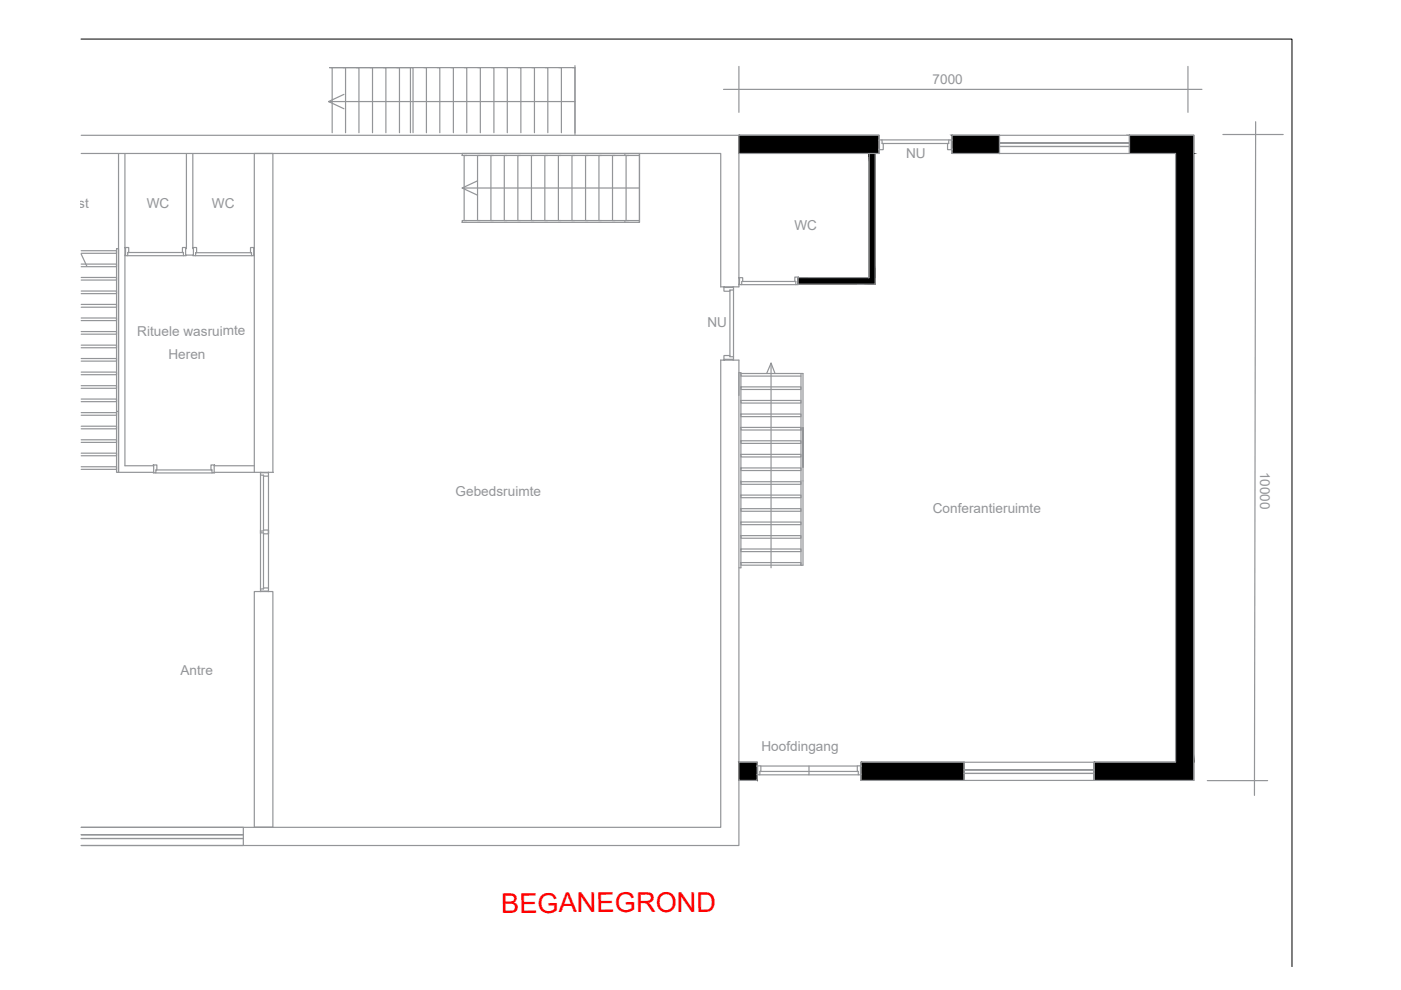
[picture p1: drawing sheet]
<svg xmlns="http://www.w3.org/2000/svg" width="297mm" height="210mm" viewBox="0 0 297 210" stroke-linecap="round" stroke-linejoin="round" font-family="sans-serif">
<!-- layer: 0 -->
<g fill="none" stroke="#939598" stroke-width=".25">
<path d="M70.4 14.3h51.5M72.7 14.3h.6v13.8M75.6 14.3h.5v13.8M78.4 14.3h.6v13.8M81.3 14.3h.5v13.8M84.1 14.3h.6v13.8M87 14.3h.6v13.8M89.9 14.3h.5v13.8M92.7 14.3h.5v13.8M95.6 14.3h.5v13.8M98.4 14.3h.6v13.8M101.3 14.3h.5v13.8"/>
<path d="M104.2 14.3h.5v13.8M107 14.3h.6v13.8M109.9 14.3h.5v13.8M112.8 14.3h.5v13.8M115.6 14.3h.5v13.8M118.5 14.3h.5v13.8M121.4 14.3h.5v13.8M121.9 13.9v14.6M153.4 19h101.4M156.7 14.1v9.7M251.9 14.1v9.7M17.2 28.7h139.5v32.1h-3.9"/>
<path d="M17.2 32.5h135.6v28.3M25.1 32.6v67.5M26.5 32.6v66.1h6.1M39.5 32.6v20.1M40.9 32.6v20.1M70.4 28.1v-13.8h-.5h17.1v13.8M72.9 20l-3.2 1.5M98 32.5h37.6v.5h-37.6zM99 33h-.6v13.8h.6M101.2 38.3l-3.2 1.6M101.8 33h-.6v13.8h.6M104.6 33h-.5v13.8h.5"/>
<path d="M107.5 33h-.6v13.8h.6M110.3 33h-.5v13.8h.5M113.2 33h-.5v13.8h.5M116.1 33h-.6v13.8h.6M118.9 33h-.5v13.8h.5M121.8 33h-.5v13.8h.5M121.9 21.5h-52.2l3.2 1.6M124.7 33h-.6v13.8h.6M127.5 33h-.5v13.8h.5M130.4 33h-.5v13.8h.5M132.5 32.5v.5M133.3 33h-.6v13.8h.6"/>
<path d="M135.6 39.9h-37.6l3.2 1.5M135.6 32.5v14.6M156.7 28.7h29.6v3.8h-29.6M184.3 32.6v26.3h-15M185.5 32.6v27.7h-16.2M186.3 29.7h.7v.7l.3 .1-.1 1.2h-.9l.2-.1v-1.8zM187 29.7h14.2M187 30.4h14.2M201.2 29.7h.7l-.2 .1v1.8h.2v.1h-1v-1.2l.3-.1zM201.9 28.7h10v3.8h-10zM211.9 28.7h27.6v3.8h-27.6zM239.5 32.5v-3.8h13.6v136.8h-21.1"/>
<path d="M239.5 32.5h9.7v129.1h-17.2v3.9M239.5 30.3h-27.6h27.6M239.5 31.1h-27.6h27.6M259.3 28.5h12.8M266.2 25.8l-.2 142.8M17.2 56h7.5v.5h-7.5M17.2 58.8h7.5v.6h-7.5M17.2 53.2h7.5v.5h-7.5M17.2 53.9l1.2 2.5M24.7 52.7h.4v47.4h-.4zM26.5 52.5h.8v1h-.2v.7h-.6l.1-.1v-1.5zM27.1 53.5h11.8"/>
<path d="M27.1 54.2h11.8M38.7 52.5h.8l-.1 .1v1.5l.1 .1h-.6v-.7h-.2zM39.4 54.1h1.6M40.9 52.5h.8v1l-.2 .1-.1 .6h-.5l.1-.1v-1.5zM41.4 54.2h12M41.5 53.6h11.8M53.1 52.5h.8l-.1 .1v1.5l.1 .1h-.6v-.6l-.2-.1zM98 46.8h37.6v.3h-37.6zM132.5 46.8v.3M156.7 58.9h.8l-.2 1.5h-.6l.1-.1v-1.3zM157.4 59.7h11.3M168.5 58.7h.8v1.7h-.6v-.7h-.2z"/>
<path d="M17.2 78.9h7.5v.5h-7.5M17.2 76h7.5v.6h-7.5M17.2 73.2h7.5v.5h-7.5M17.2 67.4h7.5v.6h-7.5M17.2 70.3h7.5v.6h-7.5M17.2 61.7h7.5v.6h-7.5M17.2 64.5h7.5v.6h-7.5M152.8 76.4h3.9v102.9h-139.5h34.4v-3.9h-34.4h135.6v-99M153.5 60.8l.1 .1h1.8l.1-.1v.7h-.7l-.1 .3h-1.2zM153.5 75.4h1.2l.1 .2h.7v.8l-.1-.2h-1.8l-.1 .2zM154.8 61.5v14.1M155.5 61.5v14.2"/>
<path d="M156.7 60.3v.1M157.2 60.4h11.5M162.5 79.2l1-2.2 .8 2.2M163.5 77v43.4M169.8 79.7h-12.7v-.5h13.2v12M169.8 79.2v40.6M17.2 84.6h7.5v.6h-7.5M17.2 87.5h7.5v.5h-7.5M17.2 81.8h7.5v.5h-7.5M17.2 96.1h7.5v.5h-7.5M17.2 99h7.5v.5h-7.5M17.2 90.4h7.5v.5h-7.5"/>
<path d="M17.2 93.2h7.5v.6h-7.5M24.7 87.2h.4M32.5 98.6h.8v1h-.3v.7h-.5zM33 99.6h11.9M44.7 98.6h.8v1.7h-.6v-.7h-.2zM45.4 98.7h8.5M156.7 83.8v-4.8h.4v41.4h-.4M157.1 82h12.7v.6h-12.7zM157.1 87.8h12.7v.5h-12.7zM157.1 84.9h12.7v.6h-12.7zM157.1 90.6h12.7v.6h-12.7zM157.1 96.3h12.7v.6h-12.7z"/>
<path d="M157.1 93.5h12.7v.5h-12.7zM157.1 99.2h12.7v.6h-12.7zM170.3 99v-8.3v29.1l-.5 .1M25.1 100.1h7.5M33 100.3h11.9M45.4 100.1h12.6M53.9 100.1v-67.6h4v67.6M55.2 113.2v-.6h.7v-.2h1v.8M55.2 100.1h1.7v.9h-1v-.3h-.6zM55.2 112.4v.6h.7v.2h1v-.8M55.2 100.7v11.9M55.2 113v11.9"/>
<path d="M55.9 100.7v11.9M55.9 113v11.9M56.9 101v23.7M157.1 102.1h12.7v.6h-12.7zM157.1 107.9h12.7v.5h-12.7zM157.1 105h12.7v.5h-12.7zM157.1 110.7h12.7v.5h-12.7zM157.1 116.4h12.7v.6h-12.7zM157.1 113.6h12.7v.5h-12.7zM157.1 119.3h12.7v.5h-12.7zM53.9 125.4h4v50h-4zM55.2 124.9h.7v-.2h1v.7h-1.7z"/>
<path d="M51.6 177h-34.4h34.4M51.6 177.8h-34.4h34.4M53.9 175.4h4M156.7 161.6h3.8v3.9h-3.8M160.5 162.4h.8v1.2h-.2v.7h-.6l.1-.1v-1.7zM161.1 163.6h20.9M161.3 162.4h20.5M171.5 162.4v1.9h-10.4M171.5 164.3h10.5M181.8 162.4h.8l-.2 .1v1.7l.2 .1h-.6v-.7h-.2zM182.6 161.6h21.8v3.9h-21.8zM204.4 161.6h27.6v3.9h-27.6z"/>
<path d="M232 163.2h-27.6h27.6M232 164h-27.6h27.6M256 165.5h12.8"/>
</g>
<g fill="#000" stroke="#000" stroke-width=".21">
<path d="M184.3 32.5l1.2 26.4v-26.4zM184.3 32.5l1.2 26.4h-1.2z"/>
<path d="M156.7 28.7l29.6 3.8v-3.8zM156.7 28.7l29.6 3.8h-29.6z"/>
<path d="M201.9 28.7l10 3.8v-3.8zM201.9 28.7l10 3.8h-10z"/>
<path d="M239.5 28.7l13.6 3.8v-3.8zM239.5 28.7l13.6 3.8h-13.6z"/>
<path d="M249.2 32.5l3.9 129.1v-129.1zM249.2 32.5l3.9 129.1h-3.9z"/>
<path d="M169.2 58.9l16.3 1.4v-1.4zM169.2 58.9l16.3 1.4h-16.3z"/>
<path d="M156.7 161.6l3.8 3.9v-3.9zM156.7 161.6l3.8 3.9h-3.8z"/>
<path d="M182.6 161.6l21.8 3.9v-3.9zM182.6 161.6l21.8 3.9h-21.8z"/>
<path d="M232 161.6l21.1 3.9v-3.9zM232 161.6l21.1 3.9h-21.1z"/>
</g>
<path d="M17.2 8.3h256.7v196.7" fill="none" stroke="#000" stroke-width=".21"/>
<text font-size="5.8" fill="#f00" x="106.3" y="193.5">BEGANEGROND</text>
<g font-size="2.9" fill="#939598">
<text x="197.7" y="17.8">7000</text>
<text x="192.1" y="33.4">NU</text>
<text x="13.5" y="44.1">kast</text>
<text x="31.1" y="44.1" transform="rotate(-1 31.1 44.1)">WC</text>
<text x="44.9" y="44.1">WC</text>
<text x="168.4" y="48.8" transform="rotate(-1 168.4 48.8)">WC</text>
<text x="29.1" y="71.2">Rituele wasruimte</text>
<text x="150" y="69.4" transform="rotate(-1 150 69.4)">NU</text>
<text x="35.7" y="76.2">Heren</text>
<text x="267.2" y="100" transform="rotate(90 267.2 100)">10000</text>
<text x="96.6" y="105.2">Gebedsruimte</text>
<text x="197.8" y="108.8">Conferantieruimte</text>
<text x="38.3" y="143.2">Antre</text>
<text x="161.4" y="159.2">Hoofdingang</text>
</g>
</svg>
